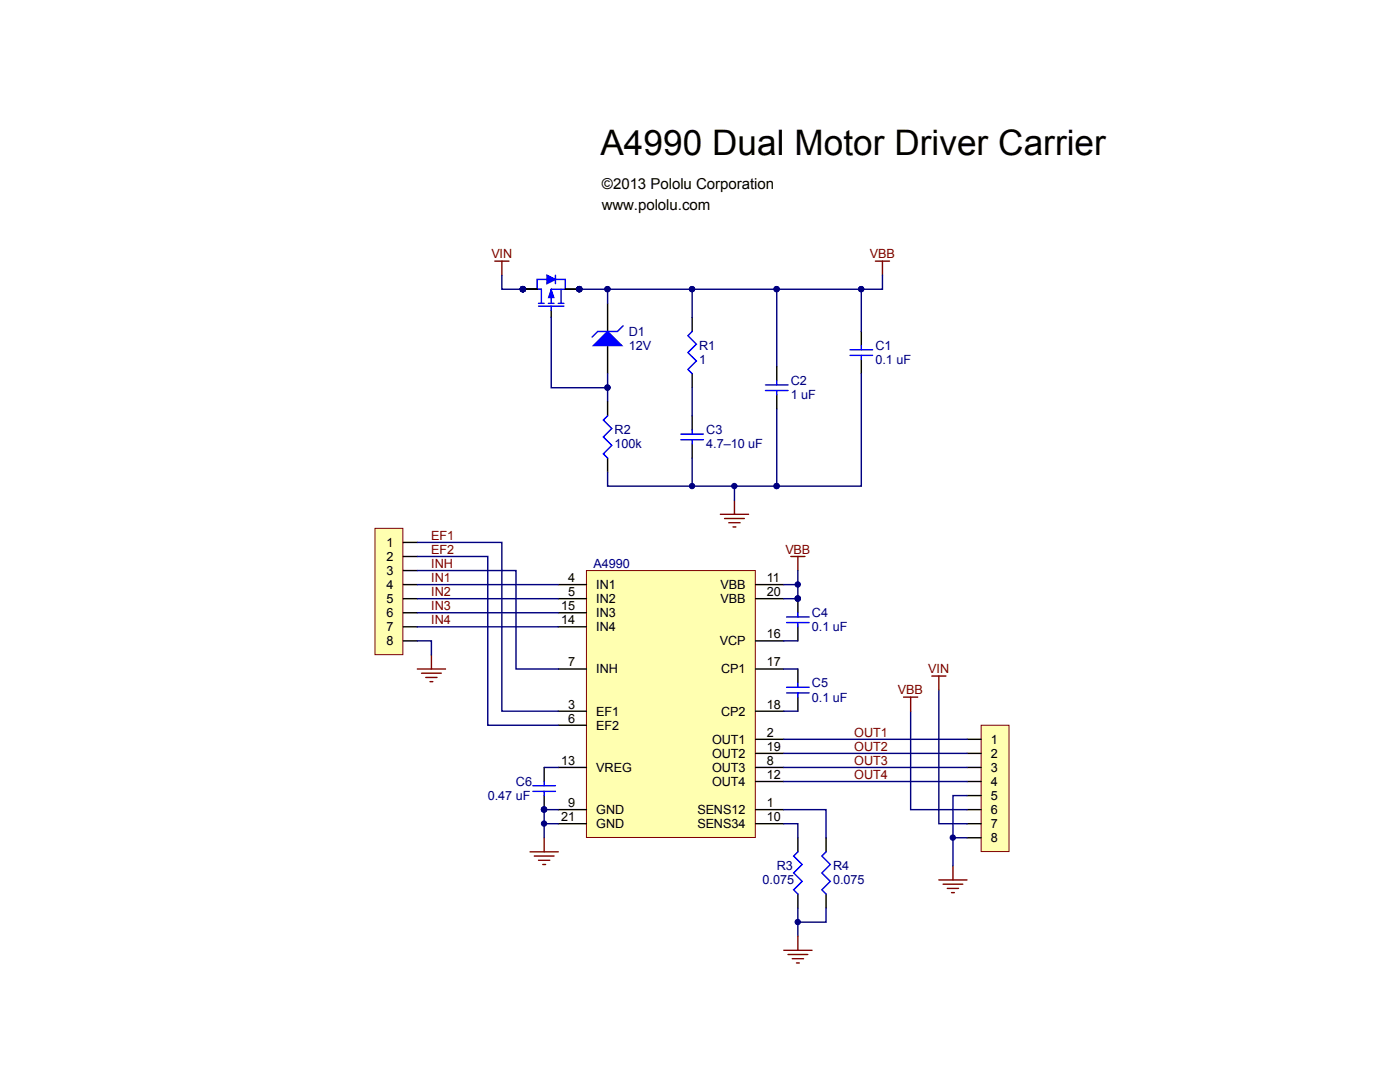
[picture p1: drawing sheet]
<svg xmlns="http://www.w3.org/2000/svg" width="271mm" height="208mm" viewBox="0 0 271 208" stroke-linecap="round" stroke-linejoin="round" font-family="sans-serif">
<path d="M113.5 110.4h32.7v51.6h-32.7z" fill="#ffffb0" stroke="#800000" stroke-width=".19"/>
<g fill="none" stroke="#000" stroke-width=".27">
<path d="M101.2 56h2.7M109.4 56h2.7M117.6 58.7v5.4M106.7 60v1.4M117.6 66.8v5.5M117.6 77.7v2.7M134 61.4v2.7M134 72.3v2.7M166.7 64.1v2.7M166.7 69.6v2.7M117.6 88.6v2.7M134 80.4v2.8"/>
<path d="M134 85.9v2.7M108 113.1h5.5M108 115.8h5.5M108 118.5h5.5M146.2 113.1h5.5M146.2 115.8h5.5M154.4 115.8v2.7M108 137.6h5.5M108 129.4h5.5M108 121.2h5.5M146.2 137.6h5.5M146.2 129.4h5.5"/>
<path d="M146.2 124h5.5M154.4 121.2v2.8M154.4 129.4v2.7M154.4 134.9v2.7M105.3 148.5v2.7M105.3 153.9v2.7M108 156.6h5.5M108 159.3h5.5M108 140.3h5.5M108 148.5h5.5M146.2 156.6h5.5M146.2 159.3h5.5"/>
<path d="M146.2 148.5h5.5M146.2 143h5.5M146.2 151.2h5.5M146.2 145.7h5.5M154.4 162.1v2.7M154.4 172.9v2.8M159.9 162.1v2.7M159.9 172.9v2.8"/>
</g>
<g fill="#000080" stroke="#000080" stroke-width=".19">
<circle cx="154.4" cy="115.8" r=".52"/>
<circle cx="105.3" cy="156.6" r=".52"/>
<circle cx="154.4" cy="113.1" r=".52"/>
<circle cx="105.3" cy="159.3" r=".52"/>
<circle cx="154.4" cy="178.4" r=".52"/>
<circle cx="112.1" cy="55.9" r=".52"/>
<circle cx="101.2" cy="55.9" r=".52"/>
<circle cx="117.6" cy="75" r=".52"/>
<circle cx="117.6" cy="55.9" r=".52"/>
<circle cx="133.9" cy="55.9" r=".52"/>
<circle cx="150.3" cy="55.9" r=".52"/>
<circle cx="150.3" cy="94" r=".52"/>
<circle cx="166.7" cy="55.9" r=".52"/>
</g>
<g fill="none" stroke="#00f" stroke-width=".27">
<path d="M104.2 59.2h4.9M104.2 58.7h1.1M105.9 54.1h-2v1.9h.9v2.7M106.1 58.7h1.1M106.7 59.2v.8M107.5 54.1h1.9v1.9h-2.7v2.7M107.5 53.2v1.7M108 58.7h1.1M108.6 56v2.7M120.6 63l-1.1 1.1h-3.8l-1.1 1.1M134 64.1l-.9 .8 1.7 1.7-1.7 1.6 1.7 1.6-1.7 1.7 .9 .8M164.5 67.7h4.4"/>
<path d="M164.5 68.7h4.4M166.7 66.8v.9M166.7 68.7v.9M117.6 80.4l-.8 .9 1.6 1.6-1.6 1.6 1.6 1.7-1.6 1.6 .8 .8M131.8 84h4.3M131.8 85.1h4.3M134 83.2v.8M134 85.1v.8M152.2 119.3h4.4M154.4 118.5v.8M152.2 120.4h4.4M152.2 132.9h4.4"/>
<path d="M152.2 134h4.4M154.4 120.4v.8M154.4 132.1v.8M154.4 134v.9M103.1 152h4.4M103.1 153.1h4.4M105.3 151.2v.8M105.3 153.1v.8M154.4 164.8l-.8 .8 1.6 1.6-1.6 1.7 1.6 1.6-1.6 1.6 .8 .8M159.9 164.8l-.9 .8 1.7 1.6-1.7 1.7 1.7 1.6-1.7 1.6 .9 .8"/>
</g>
<g fill="none" stroke="#000080" stroke-width=".27">
<path d="M112.1 56h5.5v2.7M117.6 56h16.4v5.4M134 56h16.3v14.9M150.3 56h16.4v8.1M106.7 61.4v13.6h10.9v-2.7M117.6 75v2.7M134 75v5.4M166.7 72.3v21.7h-16.4v-14.9M151.7 113.1h2.7M151.7 137.6h2.7M151.7 129.4h2.7M151.7 124h2.7"/>
<path d="M105.3 148.5h2.7M105.3 159.3h2.7M151.7 159.3h2.7v2.8M151.7 156.6h8.2v5.5M154.4 175.7v5.4M159.9 175.7v2.7h-5.5"/>
</g>
<g fill="none" stroke="#800000" stroke-width=".27">
<path d="M95.8 50.5h2.7M97.1 50.5v2.7M169.4 50.5h2.7M170.8 50.5v2.7M139.4 99.5h5.5M142.1 96.8v2.7M140.2 100.3h3.8M141 101.1h2.2M141.9 101.9h.5M153 107.6h2.8M154.4 107.6v2.8M102.6 164.8h5.4"/>
<path d="M103.4 165.6h3.8M104.2 166.4h2.2M105 167.2h.6M105.3 162.1v2.7M151.7 183.8h5.4M152.5 184.6h3.8M153.3 185.5h2.2M154.1 186.3h.6M154.4 181.1v2.7"/>
</g>
<path d="M106.7 56l.5 1.6h-1.1z" fill="#00f" stroke="#00f" stroke-width=".19"/>
<g fill="#00f" stroke="#00f" stroke-width=".27">
<path d="M105.9 53.2l1.6 .9-1.6 .8z"/>
<path d="M114.9 66.8l2.7-2.7 2.7 2.7z"/>
</g>
<path d="M72.6 102.2h5.4v24.4h-5.4z" fill="#ffffb0" stroke="#800000" stroke-width=".19"/>
<path d="M78 104.9h2.8M78 107.6h2.8M78 113.1h2.8M78 110.4h2.8M78 115.8h2.8M78 118.5h2.8M78 121.2h2.8M78 124h2.8" fill="none" stroke="#000" stroke-width=".27"/>
<path d="M80.8 113.1h27.2M80.8 115.8h27.2M80.8 118.5h27.2M80.8 124h2.7v2.7M80.8 121.2h27.2" fill="none" stroke="#000080" stroke-width=".27"/>
<path d="M80.8 129.4h5.4M81.6 130.2h3.8M82.4 131h2.2M83.2 131.9h.6M83.5 126.7v2.7" fill="none" stroke="#800000" stroke-width=".27"/>
<path d="M189.9 140.3h5.4v24.4h-5.4z" fill="#ffffb0" stroke="#800000" stroke-width=".19"/>
<path d="M150.3 70.9v2.7M150.3 76.4v2.7M187.1 143h2.8M187.1 145.7h2.8M187.1 151.2h2.8M187.1 148.5h2.8M187.1 153.9h2.8M187.1 156.6h2.8M187.1 159.3h2.8M187.1 162.1h2.8" fill="none" stroke="#000" stroke-width=".27"/>
<path d="M148.1 74.5h4.4M148.1 75.5h4.4M150.3 73.6v.9M150.3 75.5v.9" fill="none" stroke="#00f" stroke-width=".27"/>
<path d="M174.9 134.9h2.7M176.2 134.9v2.7M180.3 130.8h2.8M181.7 130.8v2.7M181.7 170.2h5.4M182.5 171h3.8M183.3 171.9h2.2M184.1 172.7h.6M184.4 167.5v2.7" fill="none" stroke="#800000" stroke-width=".27"/>
<g fill="none" stroke="#000080" stroke-width=".27">
<path d="M97.1 53.2v2.8h4.1M170.8 53.2v2.8h-4.1M117.6 91.3v2.7h32.7M134 88.6v5.4M142.1 94v2.8M80.8 110.4h19.1v19h8.1M80.8 104.9h16.3v32.7h10.9M80.8 107.6h13.6v32.7h13.6M154.4 110.4v5.4h-2.7M176.2 137.6v19h10.9M181.7 133.5v25.8h5.4M108 156.6h-2.7v5.5"/>
<path d="M151.7 143h35.4M151.7 151.2h35.4M151.7 148.5h35.4M151.7 145.7h35.4M187.1 153.9h-2.7v13.6M184.4 162.1h2.7"/>
</g>
<g fill="#000080" stroke="#000080" stroke-width=".19">
<circle cx="105.3" cy="156.6" r=".52"/>
<circle cx="154.4" cy="115.8" r=".52"/>
<circle cx="133.9" cy="94" r=".52"/>
<circle cx="184.4" cy="162" r=".52"/>
<circle cx="150.3" cy="94" r=".52"/>
<circle cx="142.1" cy="94" r=".52"/>
<circle cx="101.2" cy="55.9" r=".52"/>
<circle cx="166.7" cy="55.9" r=".52"/>
</g>
<text font-size="6.8" x="116.2" y="30">A4990 Dual Motor Driver Carrier</text>
<g font-size="2.9">
<text x="116.5" y="36.6">©2013 Pololu Corporation</text>
<text x="116.5" y="40.7">www.pololu.com</text>
</g>
<g font-size="2.4" fill="#800000">
<text x="95.1" y="50">VIN</text>
<text x="168.3" y="50">VBB</text>
<text x="83.5" y="104.4">EF1</text>
<text x="83.5" y="107.1">EF2</text>
<text x="152" y="107.1">VBB</text>
<text x="83.5" y="112.6">IN1</text>
<text x="83.5" y="109.9">INH</text>
<text x="83.5" y="115.3">IN2</text>
<text x="83.5" y="118">IN3</text>
<text x="83.5" y="120.7">IN4</text>
<text x="179.7" y="130.3">VIN</text>
<text x="173.8" y="134.3">VBB</text>
<text x="165.3" y="142.5">OUT1</text>
<text x="165.3" y="145.2">OUT2</text>
<text x="165.3" y="148">OUT3</text>
<text x="165.3" y="150.7">OUT4</text>
</g>
<g font-size="2.4" fill="#000080">
<text x="121.7" y="64.9">D1</text>
<text x="121.7" y="67.7">12V</text>
<text x="135.3" y="70.4">1</text>
<text x="135.3" y="67.7">R1</text>
<text x="169.4" y="70.4">0.1 uF</text>
<text x="169.4" y="67.7">C1</text>
<text x="153" y="77.2">1 uF</text>
<text x="153" y="74.5">C2</text>
<text x="119" y="84">R2</text>
<text x="136.7" y="84">C3</text>
<text x="119" y="86.7">100k</text>
<text x="136.7" y="86.7">4.7–10 uF</text>
<text x="114.9" y="109.9">A4990</text>
<text x="157.1" y="119.4">C4</text>
<text x="157.1" y="122.1">0.1 uF</text>
<text x="157.1" y="135.7">0.1 uF</text>
<text x="157.1" y="133">C5</text>
<text x="94.4" y="154.7">0.47 uF</text>
<text x="99.9" y="152">C6</text>
<text x="147.6" y="171">0.075</text>
<text x="150.3" y="168.3">R3</text>
<text x="161.2" y="171">0.075</text>
<text x="161.2" y="168.3">R4</text>
</g>
<g font-size="2.4">
<text x="74.8" y="105.8">1</text>
<text x="74.8" y="108.5">2</text>
<text x="74.8" y="113.9">4</text>
<text x="74.8" y="111.2">3</text>
<text x="110" y="112.6">4</text>
<text x="115.4" y="113.9">IN1</text>
<text x="139.4" y="113.9">VBB</text>
<text x="148.4" y="112.6">11</text>
<text x="74.8" y="116.7">5</text>
<text x="74.8" y="119.4">6</text>
<text x="108.6" y="118">15</text>
<text x="110" y="115.3">5</text>
<text x="115.4" y="116.7">IN2</text>
<text x="115.4" y="119.4">IN3</text>
<text x="139.4" y="116.7">VBB</text>
<text x="148.4" y="115.3">20</text>
<text x="74.8" y="122.1">7</text>
<text x="74.8" y="124.8">8</text>
<text x="108.6" y="120.7">14</text>
<text x="115.4" y="122.1">IN4</text>
<text x="139.3" y="124.8">VCP</text>
<text x="148.4" y="123.5">16</text>
<text x="110" y="128.9">7</text>
<text x="115.4" y="130.3">INH</text>
<text x="139.6" y="130.3">CP1</text>
<text x="148.4" y="128.9">17</text>
<text x="110" y="137.1">3</text>
<text x="148.4" y="137.1">18</text>
<text x="110" y="139.8">6</text>
<text x="115.4" y="138.4">EF1</text>
<text x="115.4" y="141.2">EF2</text>
<text x="137.8" y="143.9">OUT1</text>
<text x="139.6" y="138.4">CP2</text>
<text x="148.4" y="142.5">2</text>
<text x="191.8" y="143.9">1</text>
<text x="108.6" y="148">13</text>
<text x="115.4" y="149.3">VREG</text>
<text x="137.8" y="149.3">OUT3</text>
<text x="137.8" y="146.6">OUT2</text>
<text x="148.4" y="148">8</text>
<text x="148.4" y="145.2">19</text>
<text x="191.8" y="146.6">2</text>
<text x="191.8" y="149.3">3</text>
<text x="137.8" y="152">OUT4</text>
<text x="148.4" y="150.7">12</text>
<text x="191.8" y="152">4</text>
<text x="191.8" y="154.7">5</text>
<text x="108.6" y="158.8">21</text>
<text x="110" y="156.1">9</text>
<text x="115.4" y="157.5">GND</text>
<text x="115.4" y="160.2">GND</text>
<text x="135" y="157.5">SENS12</text>
<text x="135" y="160.2">SENS34</text>
<text x="148.4" y="156.1">1</text>
<text x="148.4" y="158.8">10</text>
<text x="191.8" y="157.5">6</text>
<text x="191.8" y="160.2">7</text>
<text x="191.8" y="162.9">8</text>
</g>
</svg>
